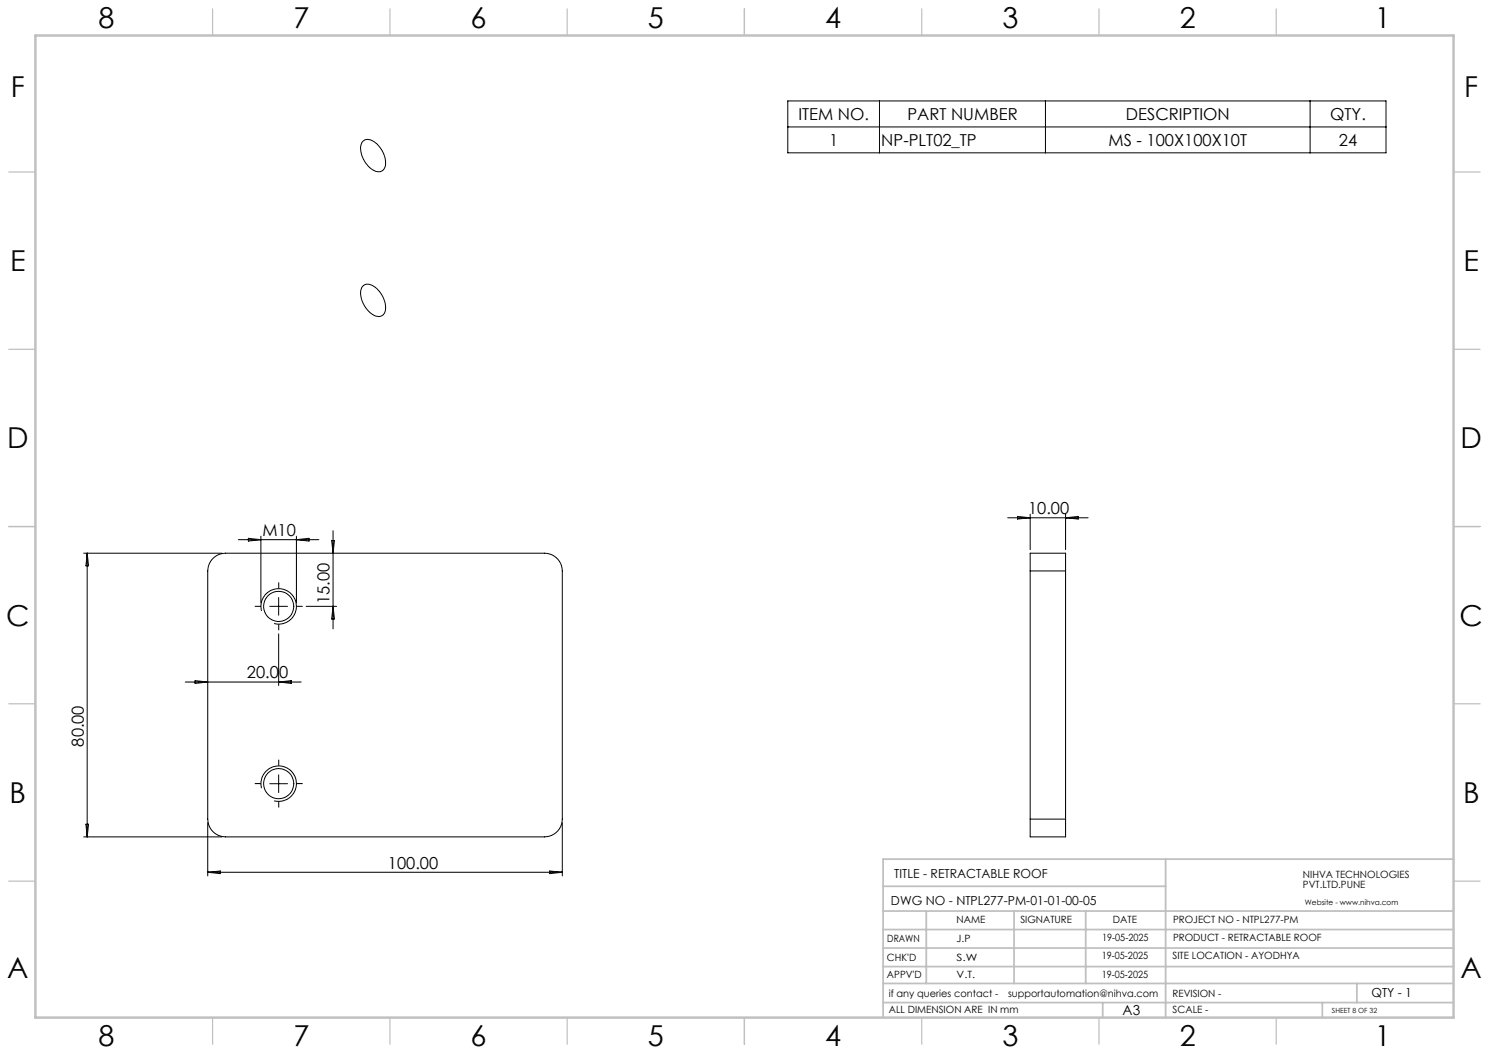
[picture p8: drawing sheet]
<svg xmlns="http://www.w3.org/2000/svg" width="420mm" height="297mm" viewBox="0 0 420 297" stroke-linecap="round" stroke-linejoin="round" font-family="sans-serif">
<g fill="none" stroke="#000" stroke-width=".28">
<path d="M222.2 28.5h168.7v14.6h-168.7zM222.2 35.8h168.7M248.1 28.5v14.6M294.9 28.5v14.6M369.5 28.5v14.6M102.2 40.1a2.55 2.55 0 0 1 3.8 .3 6.8 6.8 0 0 1 2.4 7 2.29 2.29 0 0 1-3.6 .3 7 7 0 0 1-2.8-7.3zM102.4 80.6a2.84 2.84 0 0 1 3.9 .8 6.5 6.5 0 0 1 2.1 7 2.45 2.45 0 0 1-3.8-.1 6.9 6.9 0 0 1-2.5-7.2zM23.6 156h39M24.6 156v80M24.6 156l.4 3.6h-.8zM60.3 157.3a5 5 0 0 1 3.3-1.3h90a5 5 0 0 1 5 5v70a5 5 0 0 1-5 5h-90a5 5 0 0 1-5-5l.1-70.7a4.8 4.8 0 0 1 1.6-3zM67.2 152.2h22.8"/>
<path d="M70.1 151.8l3.5 .4-3.5 .4zM73.6 151.2v18.8M83.6 151.2v18.8M83.6 152.2l3.6-.4v.8zM93.6 152.5h.7l-.4 3.5zM93.9 149.7v27.7M284.2 146h22.7M287 145.7l3.6 .3-3.6 .4zM290.6 145v10M300.6 145v10M300.6 146l3.5-.3v.7zM73.8 172.3a5 5 0 0 1 4.4-6.2 5 5 0 0 1 5.4 5.4 5 5 0 0 1-6.3 4.4"/>
<path d="M76.1 171h5M78.6 168.5v5M78.6 178.8v14.6M86.4 171h8.5M93.9 171l.4 3.6h-.7zM290.6 161v-5h10v5M290.6 161h10M290.6 161v70M300.6 161v70M52.2 192.4h32.7M55 192l3.6 .4-3.6 .4zM78.6 192.4l3.6-.4v.8z"/>
<path d="M78.6 218.5v5.1M23.6 236h39M24.2 232.5h.8l-.4 3.5zM58.6 232v15M73.8 222.3a5 5 0 0 1 4.4-6.2 5 5 0 0 1 5.4 5.4 5 5 0 0 1-6.3 4.4M76.1 221h5M158.6 232v15M290.6 231v5h10v-5M290.6 231h10M58.6 246h100M58.6 246l3.6-.3v.7zM155 245.7l3.6 .3-3.6 .4z"/>
<circle cx="78.6" cy="171" r="4.3"/>
<circle cx="78.6" cy="221" r="4.3"/>
</g>
<path d="M73.6 171h-1.7M78.6 166v-1.7M78.6 176v1.8M83.6 171h1.8M78.6 216v-1.7M73.6 221h-1.7M78.6 226v1.8M83.6 221h1.8" fill="none" stroke="#000" stroke-width=".28" stroke-dasharray="15.2 1.3 1.3 1.3" stroke-linecap="butt"/>
<g fill="none" stroke="#c0c0c0" stroke-width=".35">
<path d="M60 2.5v7.5M110 2.5v7.5M160 2.5v7.5M210 2.5v7.5M260 2.5v7.5M310 2.5v7.5M360 2.5v7.5M2.5 48.5h7.5M410 48.5h7.5M2.5 98.5h7.5M410 98.5h7.5M2.5 148.5h7.5"/>
<path d="M410 148.5h7.5M2.5 198.5h7.5M410 198.5h7.5M2.5 248.5h7.5M410 248.5h7.5M60 287v7.5M110 287v7.5M160 287v7.5M210 287v7.5M260 287v7.5M310 287v7.5M360 287v7.5"/>
</g>
<g fill="none" stroke="#c0c0c0" stroke-width=".5">
<path d="M249.1 257h160.9M249.1 250h79.7M261.3 257v20.4M286 257v20.4M306.2 257v20.4M328.8 242.3v44.7M410 242.3h-160.9v44.7M249.1 272.6h160.9M249.1 267.4h160.9M249.1 262.2h160.9M249.1 277.4h160.9M382.7 277.4v5.4"/>
<path d="M249.1 282.8h160.9M311 282.8v4.2M373 282.8v4.2"/>
</g>
<path d="M10 10h400v277h-400z" fill="none" stroke="#c0c0c0" stroke-width=".7"/>
<g font-size="8.1">
<text x="27.8" y="8">8</text>
<text x="82.8" y="8">7</text>
<text x="132.8" y="8">6</text>
<text x="182.8" y="8">5</text>
<text x="232.8" y="8">4</text>
<text x="282.8" y="8">3</text>
<text x="332.8" y="8">2</text>
<text x="387.8" y="8">1</text>
<text x="3" y="27.2">F</text>
<text x="413" y="27.2">F</text>
<text x="2.8" y="76.5">E</text>
<text x="412.8" y="76.5">E</text>
<text x="2" y="126.5">D</text>
<text x="412" y="126.5">D</text>
<text x="1.7" y="176.5">C</text>
<text x="411.7" y="176.5">C</text>
<text x="2.7" y="226.5">B</text>
<text x="412.7" y="226.5">B</text>
<text x="2" y="275.7">A</text>
<text x="412" y="275.7">A</text>
<text x="27.8" y="295">8</text>
<text x="82.8" y="295">7</text>
<text x="132.8" y="295">6</text>
<text x="182.8" y="295">5</text>
<text x="232.8" y="295">4</text>
<text x="282.8" y="295">3</text>
<text x="332.8" y="295">2</text>
<text x="387.8" y="295">1</text>
</g>
<g font-size="4.7">
<text x="225.2" y="33.8">ITEM NO.</text>
<text x="255.9" y="33.8">PART NUMBER</text>
<text x="317.6" y="33.8">DESCRIPTION</text>
<text x="375.2" y="33.8">QTY.</text>
<text x="233.9" y="41.1">1</text>
<text x="248.6" y="41.1">NP-PLT02_TP</text>
<text x="312.7" y="41.1">MS - 100X100X10T</text>
<text x="377.7" y="41.1">24</text>
<text x="290" y="145">10.00</text>
<text x="74" y="151.2">M10</text>
<text x="93" y="170.4" transform="rotate(-90 93 170.4)">15.00</text>
<text x="69.7" y="191.3">20.00</text>
<text x="23.6" y="210.6" transform="rotate(-90 23.6 210.6)">80.00</text>
<text x="109.4" y="245">100.00</text>
</g>
<text font-size="3.9" x="316.7" y="286.4">A3</text>
<g font-size="3.5">
<text x="252.2" y="247.7">TITLE - RETRACTABLE ROOF</text>
<text x="251.3" y="255.1">DWG NO - NTPL277-PM-01-01-00-05</text>
<text x="386.8" y="281.1">QTY - 1</text>
</g>
<g font-size="2.8">
<text x="367.5" y="247.7">NIHVA TECHNOLOGIES</text>
<text x="367.5" y="250.5">PVT.LTD.PUNE</text>
<text x="269.8" y="260.4">NAME</text>
<text x="287.8" y="260.4">SIGNATURE</text>
<text x="313.9" y="260.5">DATE</text>
<text x="330.9" y="260.5">PROJECT NO - NTPL277-PM</text>
<text x="250.3" y="265.7">DRAWN</text>
<text x="269.8" y="265.7">J.P</text>
<text x="310.9" y="265.5">19-05-2025</text>
<text x="330.9" y="265.5">PRODUCT - RETRACTABLE ROOF</text>
<text x="250.2" y="271.1">CHK'D</text>
<text x="250.2" y="275.8">APPV'D</text>
<text x="269.8" y="271.1">S.W</text>
<text x="269.8" y="275.8">V.T.</text>
<text x="310.8" y="270.6">19-05-2025</text>
<text x="310.8" y="275.8">19-05-2025</text>
<text x="330.7" y="270.6">SITE LOCATION - AYODHYA</text>
<text x="250.7" y="281.1">if any queries contact -</text>
<text x="284.3" y="281.1">supportautomation@nihva.com</text>
<text x="330.7" y="281.1">REVISION -</text>
<text x="250.7" y="285.6">ALL DIMENSION ARE IN mm</text>
<text x="330.7" y="285.6">SCALE -</text>
</g>
<text font-size="2.1" x="368.1" y="255.1">Website - www.nihva.com</text>
<text font-size="2" x="375.7" y="285.6">SHEET 8 OF 32</text>
</svg>
